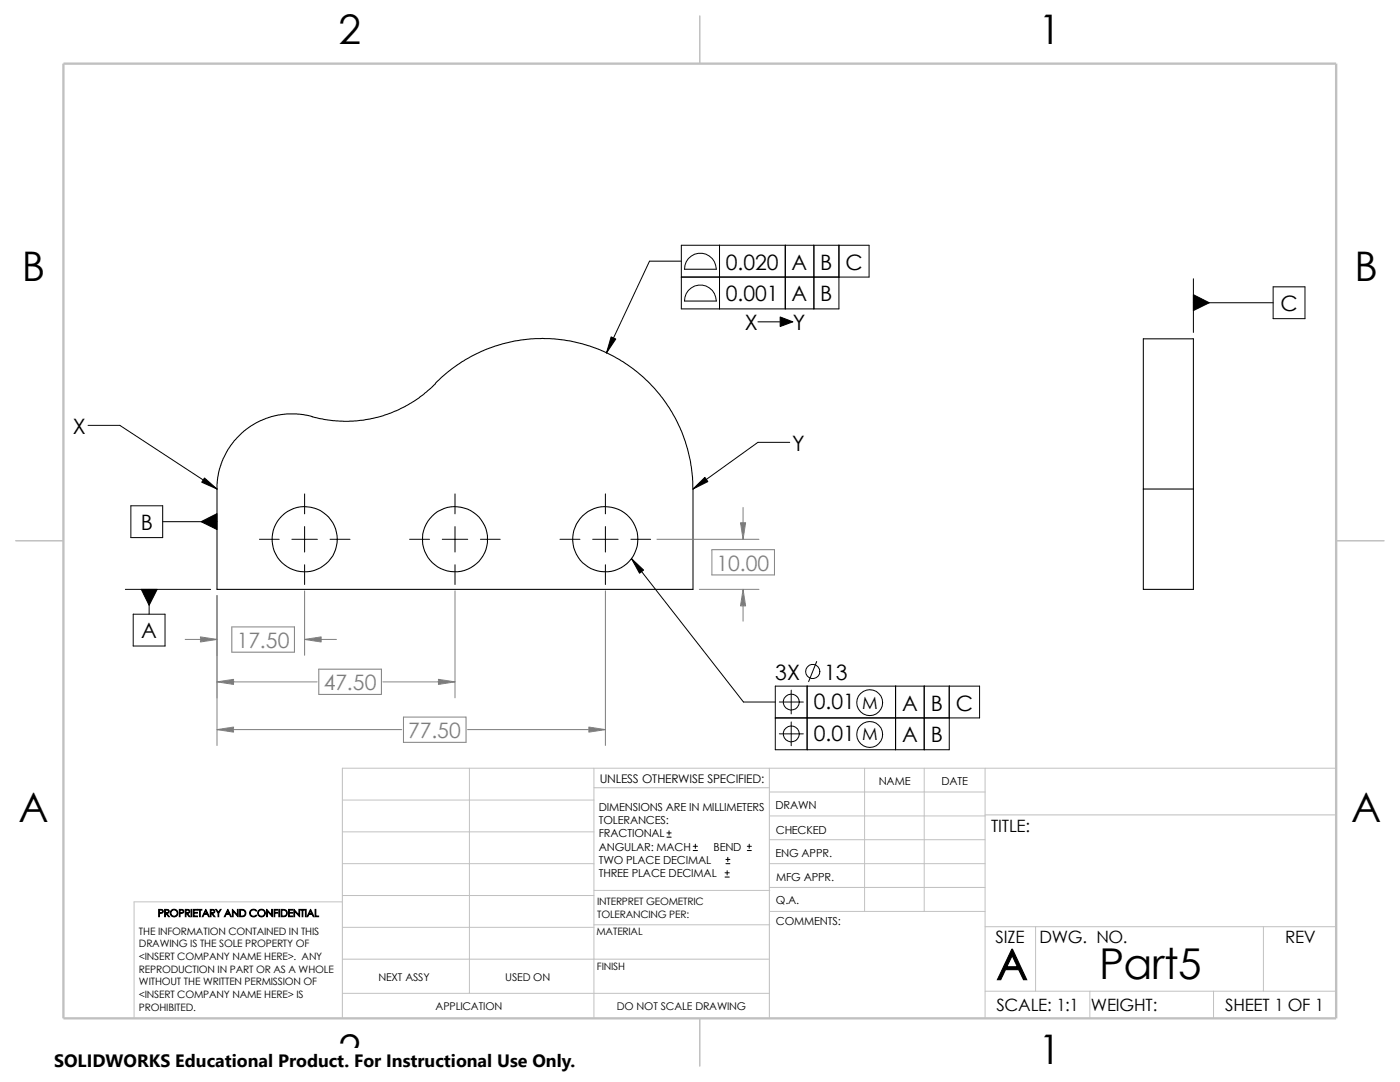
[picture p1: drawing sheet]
<svg xmlns="http://www.w3.org/2000/svg" width="279mm" height="216mm" viewBox="0 0 279 216" stroke-linecap="round" stroke-linejoin="round" font-family="sans-serif">
<g fill="none" stroke="#c0c0c0" stroke-width=".2">
<path d="M68.3 159.6h50.2M93.7 153.3v44.9M118.5 153.3v49.9M118.5 157.2h35M153.5 158h43.1M153.5 153.3v49.9M172.6 153.3v28.6M184.4 153.3v28.6M196.6 153.3v49.9M266.7 153.3h-198.4v49.9M68.3 180h-41.5v23.2M68.3 172.3h50.2"/>
<path d="M68.3 166h50.2M68.3 178.7h50.2M118.5 177.7h35.1M153.5 162.8h43.1M153.5 167.6h43.1M153.5 177.1h43.1M153.5 172.3h43.1M196.6 162.6h70.1M68.3 198.2h85.2M68.3 191.4h85.2M68.3 185h50.2M118.5 184.5h35.1"/>
<path d="M153.6 181.9h43M196.6 197.8h70.1M196.6 184.9h70.1M206.7 184.9v12.9M217.5 197.8v5.4M242.2 197.8v5.4M252.1 184.9v12.9"/>
</g>
<path d="M139.7 3.2v9.5M3.1 107.9h9.6M266.7 107.9h9.5M139.7 203.2v9.5" fill="none" stroke="#c0c0c0" stroke-width=".21"/>
<path d="M12.7 12.7h254v190.5h-254z" fill="none" stroke="#c0c0c0" stroke-width=".47"/>
<g fill="none" stroke="#000" stroke-width=".21">
<path d="M86.9 76.5l.1-.2a30 30 0 0 1 32.8-6.5 30 30 0 0 1 18.5 27.8v20h-95v-21.5l.3-1.9 .6-1.7 1.3-2.8 1.2-1.7 2.1-2.1 2.3-1.5 2-.9 2.4-.7 1.7-.2h2.6l2.5 .5M86.9 76.6l-1.3 1.2a25 25 0 0 1-23.3 5.3M228.2 97.6v20h10v-20M228.2 97.6h10M228.2 97.6v-30h10v30"/>
<circle cx="60.8" cy="107.6" r="6.5"/>
<circle cx="90.8" cy="107.6" r="6.5"/>
<circle cx="120.8" cy="107.6" r="6.5"/>
</g>
<g fill="none" stroke="#000" stroke-width=".2">
<path d="M136 52.1h-6.4l-8.6 18.3M137.4 51.6a3.2 3.2 0 0 1 3.5-.9 3.2 3.2 0 0 1 2.1 3h-6.4l.3-1.5zM137.4 58a3.2 3.2 0 0 1 3.5-.9 3.2 3.2 0 0 1 2.1 3h-6.4l.3-1.5zM143.6 48.9v12.7M156.7 48.9v12.7M162.4 48.9v12.7M167.4 48.9v12.7h-31.4v-12.7h37.4v6.4h-37.4M238.2 55.6v10.7M254.1 57.2h6.3v6.4h-6.3zM151.3 64.2h4.4M238.2 60.4h15.9M17.6 84.9h6.3l19.4 12.7"/>
<path d="M60.8 98.6v3.9M90.8 98.6v3.9M120.8 98.6v3.9M157.6 88.3h-6.3l-13 9.3M25 117.6h17M26.1 100.9h6.4v6.4h-6.4zM29.8 117.6v5M32.5 104.1h10.8M51.8 107.6h3.9M58.3 107.6h5M60.8 105.1v5.1M60.8 112.7v3.9"/>
<path d="M65.9 107.6h3.9M81.7 107.6h4M88.3 107.6h5M90.8 105.1v5.1M90.8 112.7v3.9M95.9 107.6h3.9M111.8 107.6h3.9M118.3 107.6h5.1M120.8 105.1v5.1M120.8 112.7v3.9M125.9 107.6h3.9M126 111.5l22.4 28.6h6.3"/>
<path d="M26.6 122.6h6.3v6.3h-6.3zM157.9 137.7v4.8M161.1 136.9v12.7M163 132l-1.6 4M178.7 136.9v12.7M184.4 136.9v12.7M189.4 136.9v12.7h-34.7v-12.7h40.8v6.4h-40.8M155.5 146.4h4.8M155.5 140.1h4.8M157.9 144.1v4.7M133.1 167h.8M133.1 166.2h.8"/>
<path d="M133.5 165.8v.8M138.3 169.7h.9M138.3 168.9h.9M138.8 168.4v.9M144.7 175h.8M144.7 174.2h.8M144.9 172.3h.8M144.9 171.5h.8M145.1 173.7v.9M145.2 171.1v.8M149.1 169.7h.8M149.1 168.9h.8"/>
<path d="M149.5 168.4v.9"/>
<circle cx="162.2" cy="134" r="1.41"/>
<circle cx="157.9" cy="140.1" r="1.59"/>
<circle cx="157.9" cy="146.4" r="1.59"/>
<circle cx="173.6" cy="140.2" r="2.58"/>
<circle cx="173.6" cy="146.6" r="2.58"/>
</g>
<path d="M122 67.2l.9 .4-1.9 2.8zM155.7 63.2l2.5 1-2.5 1zM238.2 58.8l3.1 1.6-3.1 1.6zM40.8 95.4l2.5 2.2-3-1.4zM138.3 97.6l2.4-2.4 .6 .9zM28.2 117.6h3.2l-1.6 3.2zM40.1 104.1l3.2-1.6v3.2zM126 111.5l2.4 2.2-.8 .7z" fill="#000" stroke="#000" stroke-width=".2"/>
<g fill="none" stroke="#808080" stroke-width=".2">
<path d="M43.3 118.9v29.9M60.8 117.9v12.9M90.8 117.9v21.3M120.8 117.9v30.9M131.1 107.6h20.4M139.6 117.6h11.9M142.1 109.7h12.5v5h-12.5zM148.3 101.3v6.3M148.3 117.6v6.4M37 127.6h6.3M43.3 136.1h20M46.3 125.1h12.5v5h-12.5z"/>
<path d="M60.8 127.6h6.3M63.6 133.5h12.5v5.1h-12.5zM76.4 136.1h14.4M43.3 145.6h36.9M80.5 143.1h12.5v5h-12.5zM93.3 145.6h27.5"/>
</g>
<g fill="#808080" stroke="#808080" stroke-width=".2">
<path d="M43.3 145.6l3.3-.5v1z"/>
<path d="M117.5 145.1l3.3 .5-3.3 .5z"/>
<path d="M40 127.1l3.3 .5-3.3 .5z"/>
<path d="M60.8 127.6l3.3-.5v1z"/>
<path d="M87.5 135.6l3.3 .5-3.3 .5z"/>
<path d="M43.3 136.1l3.3-.5v1z"/>
<path d="M148.3 117.6l.5 3.3h-1z"/>
<path d="M147.8 104.3h1l-.5 3.3z"/>
</g>
<path d="M10.8 209.2h104.1v6.7h-104.1z" fill="#fff"/>
<g font-size="8.5">
<text x="198.8" y="195.5">A</text>
<text x="219.4" y="195.3">Part5</text>
</g>
<g font-size="8.1">
<text x="67.6" y="8.8">2</text>
<text x="207.3" y="8.8">1</text>
<text x="4.4" y="56.1">B</text>
<text x="270.3" y="56.1">B</text>
<text x="3.7" y="164.1">A</text>
<text x="269.6" y="164.1">A</text>
<text x="67.6" y="212.3">2</text>
<text x="207.3" y="212.3">1</text>
</g>
<g font-size="4.2">
<text x="144.9" y="53.8">0.020</text>
<text x="158" y="53.8">A</text>
<text x="163.7" y="53.8">B</text>
<text x="168.7" y="53.8">C</text>
<text x="144.9" y="60.2">0.001</text>
<text x="148.7" y="65.8">X</text>
<text x="158" y="60.2">A</text>
<text x="158.2" y="65.8">Y</text>
<text x="163.7" y="60.2">B</text>
<text x="255.6" y="62.1">C</text>
<text x="14.5" y="86.6">X</text>
<text x="158.1" y="90">Y</text>
<text x="28.1" y="105.7">B</text>
<text x="28.2" y="127.4">A</text>
<text x="154.7" y="135.6">3X</text>
<text x="164.5" y="135.6">13</text>
<text x="162.4" y="141.5">0.01</text>
<text x="180" y="141.8">A</text>
<text x="185.8" y="141.8">B</text>
<text x="190.8" y="141.8">C</text>
<text x="162.4" y="147.9">0.01</text>
<text x="180" y="148.1">A</text>
<text x="185.8" y="148.1">B</text>
</g>
<g font-size="4.2" fill="#808080">
<text x="143" y="113.9">10.00</text>
<text x="47.2" y="129.3">17.50</text>
<text x="64.6" y="137.7">47.50</text>
<text x="81.4" y="147.3">77.50</text>
</g>
<text font-size="3.6" x="10.8" y="213">SOLIDWORKS Educational Product. For Instructional Use Only.</text>
<g font-size="3.4">
<text x="172" y="141.4">M</text>
<text x="172" y="147.7">M</text>
<text x="197.8" y="166">TITLE:</text>
<text x="198.7" y="188.1">SIZE</text>
<text x="207.5" y="188.1">DWG. NO.</text>
<text x="256.5" y="188.2">REV</text>
<text x="198.8" y="201.7">SCALE: 1:1</text>
<text x="217.7" y="201.8">WEIGHT:</text>
<text x="244.5" y="201.7">SHEET 1 OF 1</text>
</g>
<text font-size="2.4" x="119.7" y="156.2">UNLESS OTHERWISE SPECIFIED:</text>
<g font-size="2.2">
<text x="119.5" y="161.8">DIMENSIONS ARE IN MlLLIMETERS</text>
<text x="154.8" y="161.5">DRAWN</text>
<text x="175.4" y="156.7">NAME</text>
<text x="187.9" y="156.7">DATE</text>
<text x="119.5" y="164.4">TOLERANCES:</text>
<text x="119.5" y="167.1">FRACTIONAL</text>
<text x="154.8" y="166.3">CHECKED</text>
<text x="119.5" y="172.4">TWO PLACE DECIMAL</text>
<text x="119.5" y="169.8">ANGULAR: MACH</text>
<text x="142.4" y="169.8">BEND</text>
<text x="154.8" y="171">ENG APPR.</text>
<text x="119.5" y="175">THREE PLACE DECIMAL</text>
<text x="154.9" y="175.7">MFG APPR.</text>
<text x="154.9" y="184.7">COMMENTS:</text>
<text x="154.9" y="180.5">Q.A.</text>
</g>
<g font-size="2.1">
<text x="75.5" y="195.7">NEXT ASSY</text>
<text x="100.8" y="195.7">USED ON</text>
<text x="86.9" y="201.5">APPLICATION</text>
<text x="123.1" y="201.6">DO NOT SCALE DRAWING</text>
</g>
<g font-size="2">
<text x="31.5" y="182.9">PROPRIETARY AND CONFIDENTIAL</text>
<text x="119.2" y="183.1">TOLERANCING PER:</text>
<text x="119.2" y="180.6">INTERPRET GEOMETRIC</text>
<text x="27.7" y="186.5">THE INFORMATION CONTAINED IN THIS</text>
<text x="27.7" y="189.1">DRAWING IS THE SOLE PROPERTY OF</text>
<text x="27.7" y="191.6">&lt;INSERT COMPANY NAME HERE&gt;. ANY</text>
<text x="119" y="186.6">MATERIAL</text>
<text x="27.7" y="194.1">REPRODUCTION IN PART OR AS A WHOLE</text>
<text x="27.7" y="196.6">WITHOUT THE WRITTEN PERMISSION OF</text>
<text x="119.1" y="193.5">FINISH</text>
<text x="27.7" y="199.1">&lt;INSERT COMPANY NAME HERE&gt; IS</text>
<text x="27.7" y="201.7">PROHIBITED.</text>
</g>
</svg>
